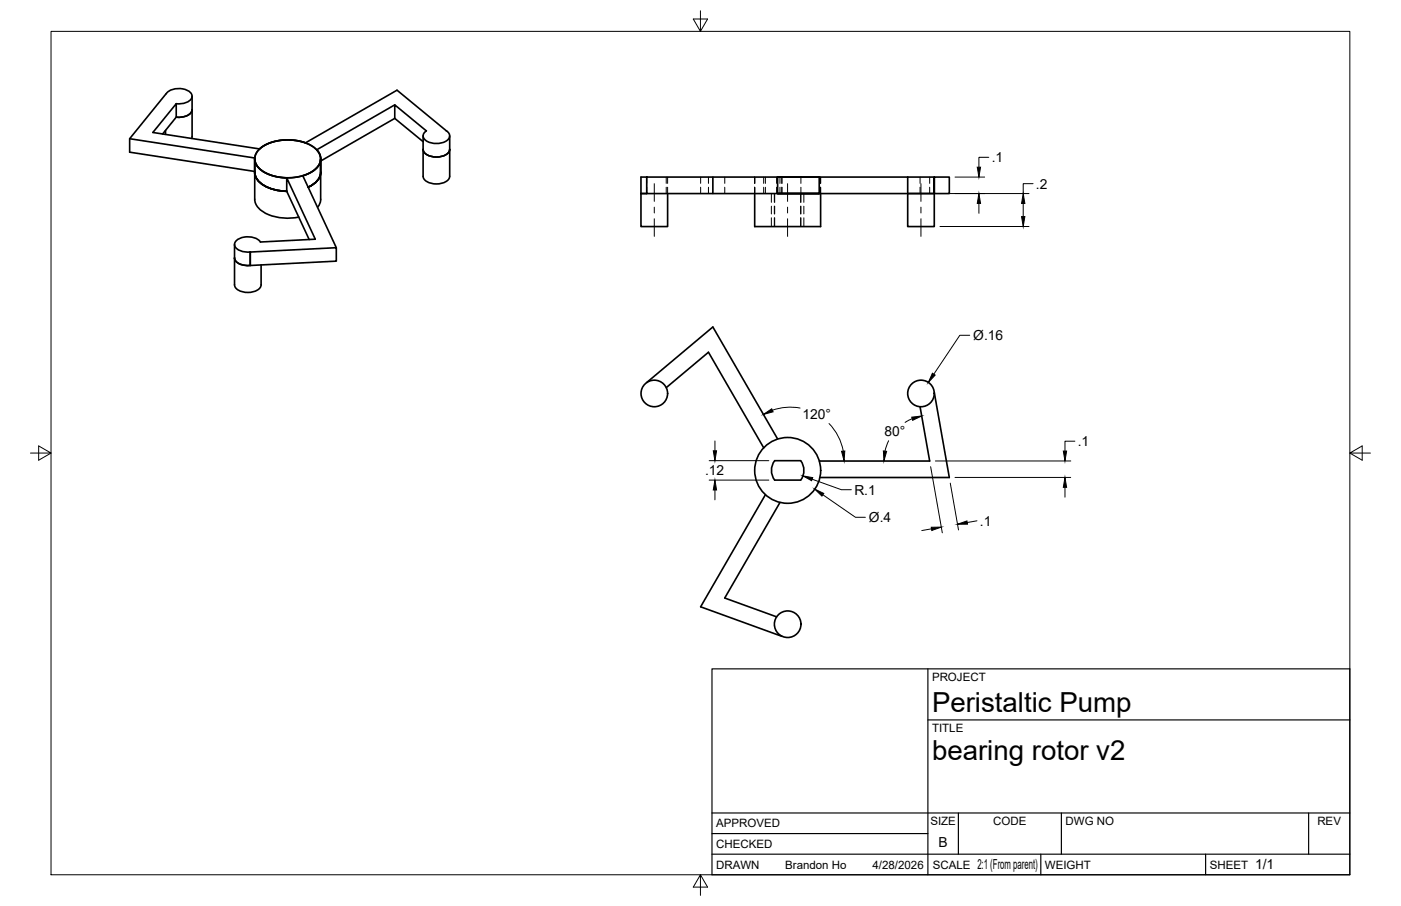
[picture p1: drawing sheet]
<svg xmlns="http://www.w3.org/2000/svg" width="432mm" height="279mm" viewBox="0 0 432 279" stroke-linecap="round" stroke-linejoin="round" font-family="sans-serif">
<!-- layer: Hidden -->
<g fill="none" stroke="#000" stroke-width=".31">
<path d="M199.3 54.6v2M199.3 57.7v2M205.3 54.6v2M205.3 57.7v2M205.8 54.6v2M205.8 57.7v2M215.9 54.6v2M215.9 57.7v2M218.4 54.6v2M218.4 57.7v2M223.4 54.6v2M223.4 57.7v2"/>
<path d="M232.6 54.6v2M232.6 57.7v2M235.4 54.6v2M235.4 57.7v2M235.9 54.6v2M235.9 57.7v2M237.7 59.7v2.7M238.7 59.7v2.7M238.8 59.7v2.7M239.4 54.6v2M239.4 57.7v2M240.4 54.6v2"/>
<path d="M240.4 57.7v2M241 54.6v2M241 57.7v2M246.8 59.7v2.7M246.8 54.6v2M246.8 57.7v4.7M247.8 59.7v2.7M252.7 54.6v2M252.7 57.7v2M252.9 54.6v2M252.9 57.7v2M283.6 54.6v2"/>
<path d="M283.6 57.7v2M286.5 54.6v2M286.5 57.7v2M237.7 63.6v2.4M237.7 67.2v2.7M238.7 63.6v2.4M238.7 67.2v2.7M238.8 63.6v2.4M238.8 67.2v2.7M246.8 63.6v2.4M246.8 67.2v2.7M247.8 63.6v2.4"/>
<path d="M247.8 67.2v2.7"/>
</g>
<!-- layer: Visible -->
<g fill="none" stroke="#000" stroke-width=".51">
<path d="M54.3 32a4.7 4.7 0 0 0 4.8-1.8 2.17 2.17 0 0 0-2-2.6 5.5 5.5 0 0 0-5.9 1.3l-11.2 13.9v4.1l38.5 6M59.2 33.8a3.4 3.4 0 0 1-3.7 2.4l-1.2-.1M59.2 29.7l-.1 13M121.7 32.3l-24.1 13.9a4 4 0 0 1-1 6.5 15.3 15.3 0 0 1-16.2-.3 4.1 4.1 0 0 1 .5-7.2 15.7 15.7 0 0 1 13.2-1.1l28.3-16.3 15.2 12.6a1.72 1.72 0 0 1 1 1.7 1.72 1.72 0 0 1-1.3 1.5 5.8 5.8 0 0 1-6.6-.9 1.63 1.63 0 0 1 .7-2.4M121.7 36.5l-22.9 13.2M50.1 41.3l4.2-5.2v-4.1l-7.2 8.9 32.9 5a15 15 0 0 1 17-.3 4 4 0 0 1-.3 7 15.3 15.3 0 0 1-16.3-.2 4.4 4.4 0 0 1-1.9-3.7l-38.5-5.9M51 40.2v1.2M78.5 49v12.4a6.3 6.3 0 0 0 5.2 5.1 17 17 0 0 0 8.4 .4M78.5 53.1a6.1 6.1 0 0 0 4.9 5l2.3 .6 2.7 .3M88.4 59v-4.2l8.8 19-16.9 .8M88.4 59l6.9 14.9M93.3 54.2l10.4 22.2"/>
<path d="M93.4 54.2a6.7 6.7 0 0 0 5.4-4.9 5.7 5.7 0 0 0-4.3-5.1 15.4 15.4 0 0 0-14.4 1.7 4 4 0 0 0 .3 6.5l1.8 1.1 2.3 .8 3.9 .5M98.8 49v12.4l-.3 1.6-.6 .9M98.8 53.1a5.6 5.6 0 0 1-3.8 4.6M130.4 46.1a3.6 3.6 0 0 0 4.1 2.3 3.6 3.6 0 0 0 4.1-2.3M130.4 41.9v12.5a3.6 3.6 0 0 0 4.1 2.3 3.6 3.6 0 0 0 4.1-2.3v-12.5M131.4 40.4l-9.7-8.1v4.2l8.7 7.2M197.5 59.7h1.8M197.5 59.7v10.2h8.3v-10.2M199.3 54.6h20.4v5.1h-20.4zM199.3 54.6h-1.8v5.1M219.7 54.6h32.8h-12.8v5.1h-20M232.6 59.7v10.2h20.3v-10.2"/>
<path d="M279.8 54.6h-27.3v5.1h-12.8h40.1M279.8 59.7h8.2M279.8 59.7v10.2h8.2v-10.2M279.8 54.6h8.2v5.1h4.6v-5.1h-4.6v5.1M279.8 54.6v5.1M72.3 79.5a3.8 3.8 0 0 0 4.2 2.4h.6M72.3 75.4v12.4a3.6 3.6 0 0 0 4.1 2.4 3.6 3.6 0 0 0 4.1-2.4v-6.1M77.1 77.7l26.6-1.3v4.1l-26.6 1.4zM77.1 77.7v4.2M80.3 74.6a5.6 5.6 0 0 0-7.7-.2 1.91 1.91 0 0 0 1.5 3l1.5 .3h1.5M199.3 118l20.4-17.2 20 34.6M205.3 119.5l13.1-10.9 17 29.5"/>
<path d="M283.6 125.4l2.9 16.8h-34M288 121l4.6 26.3h-39.9M235.9 152.6l-20 34.5 25.1 9.1M238.8 142.1h8a5 5 0 0 1 0 6h-8a5 5 0 0 1 0-6zM240.4 155l-17 29.4 16 5.8"/>
<circle cx="201.7" cy="121.3" r="4.1"/>
<circle cx="283.9" cy="121.3" r="4.1"/>
<circle cx="242.8" cy="145.1" r="10.2"/>
<circle cx="242.8" cy="192.5" r="4.1"/>
</g>
<!-- layer: Border -->
<path d="M15.7 9.7h400.3v260.1h-400.3zM215.9 3.3v6.4l-2.2-3.8h4.4l-2.2 3.8M9.4 139.7h6.3l-3.8-2.2v4.4l3.8-2.2M416 139.7l3.8 2.2v-4.4l-3.8 2.2h6.4M215.9 269.8l2.2 3.8h-4.4l2.2-3.8v6.3" fill="none" stroke="#000" stroke-width=".31"/>
<!-- layer: Titleblock -->
<path d="M219.4 206.3h196.6v63.5h-196.6zM286 206.3v63.5M286 222h130M219.4 257.1h66.6M219.4 250.7h196.6M295.4 250.7v12.7M327.1 250.7v12.7M403.3 250.7v12.7M219.4 263.4h196.6M320.8 263.4v6.4M371.6 263.4v6.4" fill="none" stroke="#000" stroke-width=".36"/>
<!-- layer: Smart Centers -->
<path d="M201.7 56.6v5.5M242.7 56.6v5.5M283.8 56.6v5.5M201.7 63.9v1.8M201.7 67.5v5.4M242.7 63.9v1.8M242.7 67.5v5.4M283.8 63.9v1.8M283.8 67.5v5.4" fill="none" stroke="#000" stroke-width=".31"/>
<!-- layer: FD_Dimensions -->
<g fill="none" stroke="#000" stroke-width=".31">
<path d="M289.7 59.7h27.4M294.3 54.6h9.2M304.8 48.5h-3.1v3.1M318.4 56.6h-3v3.1M289.7 69.9h27.4M301.7 62.7v3.1M315.4 62.7v4.1M298.9 103.4h-3.1l-8 12M220.3 136v3M246.6 125.8a16.6 16.6 0 0 0-8.5 .7M255.5 130.6a16.6 16.6 0 0 1 4.4 8.5M273.9 135.9l-1.1 3.2"/>
<path d="M281.1 129.1l-2.1 1.2M331.3 136.1h-3.1v3M218.6 148.1h18.4M218.6 142.1h18.4M220.3 151.1v3.1M250.3 147.8l9 3.2h3.1M253.6 152.6l10.1 6.9h3M286.8 143.9l3.6 20.4M288.3 142.2h41.7M292.9 149l2.5 14.4M294.3 147.2h35.7M328.2 150.3v3"/>
<path d="M287.1 163.1l-3 .5M301.1 160.6l-3 .5"/>
</g>
<g fill="#000" stroke="#000" stroke-width=".31">
<path d="M301.2 51.6h1l-.5 3zM301.7 59.7l.5 3h-1zM314.9 66.8h1l-.5 3.1zM315.4 59.7l.5 3h-1zM287.4 115.1l.8 .6-2.1 2.2zM219.8 139h1.1l-.6 3.1zM235.3 127.8l2.5-1.7 .5 .9zM259.4 139.2l1-.1-.2 3.1zM272.3 139.1l1 .1-.9 3zM281 128.7l3.1-.4-2.8 1.3zM327.7 139.1h1l-.5 3.1zM220.3 148.1l.6 3h-1.1z"/>
<path d="M247.4 146.7l3.1 .6-.4 1zM251.1 150.8l2.8 1.4-.6 .8zM328.2 147.2l.5 3.1h-1zM287 162.6h3.1l-2.9 1zM295.1 161.7l2.9-1 .2 .9z"/>
</g>
<g font-size="8.5">
<text x="287.3" y="219.5">Peristaltic Pump</text>
<text x="287.3" y="234.5">bearing rotor v2</text>
</g>
<g font-size="4.3">
<text x="305.6" y="50">.1</text>
<text x="319.3" y="58.2">.2</text>
<text x="300" y="104.9">Ø.16</text>
<text x="247.4" y="129.3">120°</text>
<text x="272.6" y="134.6">80°</text>
<text x="332.2" y="137.6">.1</text>
<text x="217.3" y="146.6">.12</text>
<text x="263.3" y="152.5">R.1</text>
<text x="267.8" y="161">Ø.4</text>
<text x="302" y="162.1">.1</text>
<text x="289.3" y="261.2">B</text>
<text x="301.2" y="268.1">2:1 (From parent)</text>
<text x="386.8" y="268.1">1/1</text>
</g>
<g font-size="3.5">
<text x="287.3" y="210.1">PROJECT</text>
<text x="287.3" y="225.8">TITLE</text>
<text x="220.7" y="255.2">APPROVED</text>
<text x="286.7" y="254.5">SIZE</text>
<text x="306.1" y="254.5">CODE</text>
<text x="328.4" y="254.5">DWG NO</text>
<text x="406" y="254.5">REV</text>
<text x="220.7" y="261.5">CHECKED</text>
<text x="220.7" y="267.9">DRAWN</text>
<text x="242" y="267.9">Brandon Ho</text>
<text x="268.9" y="267.9">4/28/2026</text>
<text x="287.5" y="267.9">SCALE</text>
<text x="322.1" y="267.9">WEIGHT</text>
<text x="372.9" y="267.9">SHEET</text>
</g>
</svg>
